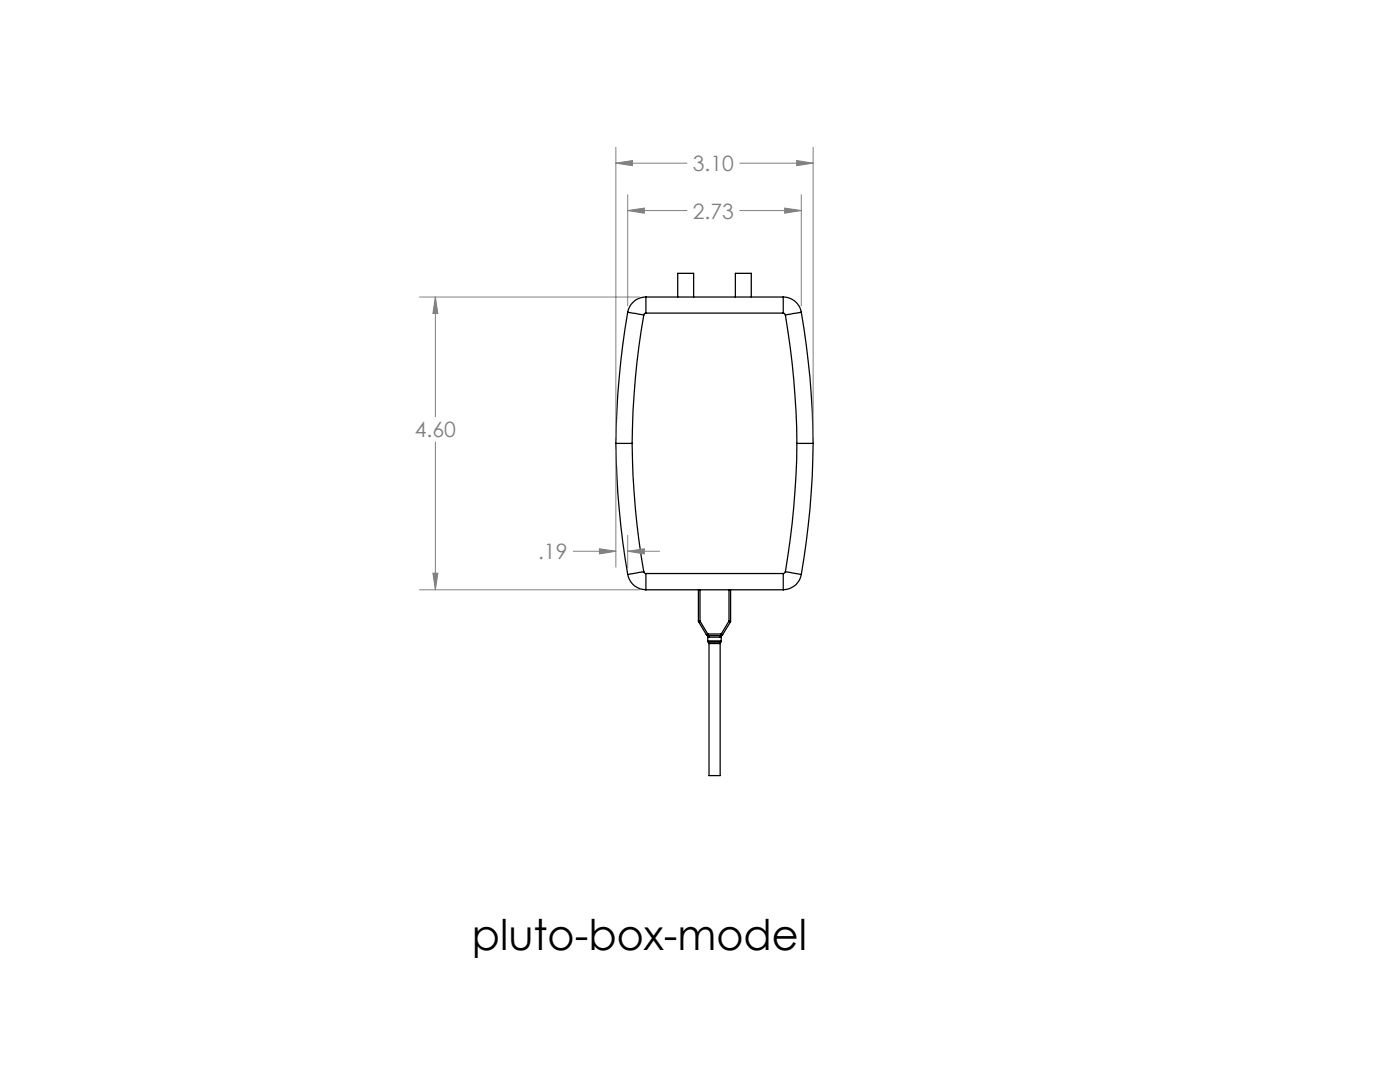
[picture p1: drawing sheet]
<svg xmlns="http://www.w3.org/2000/svg" width="279mm" height="216mm" viewBox="0 0 279 216" stroke-linecap="round" stroke-linejoin="round" font-family="sans-serif">
<g fill="none" stroke="#000" stroke-width=".25">
<path d="M128.9 59.3a3.6 3.6 0 0 0-3.6 3M128.9 59.3v3.2M128.9 59.3h27.4M135.3 59.3v-4.8h3.1v4.8M146.8 59.3v-4.8h3.1v4.8M156.3 59.3v3.2M156.3 59.3a3.6 3.6 0 0 1 3.6 3M125.3 62.3a167.7 167.7 0 0 0-2.4 26.2M125.3 62.3l3.2 .6M128.5 62.9a155.3 155.3 0 0 0-2.3 25.6M128.9 62.5l-.3 .1-.1 .3M128.9 62.5h27.4"/>
<path d="M156.3 62.5l.4 .4M156.7 62.9a160.5 160.5 0 0 1 2.3 25.6M159.9 62.3l-3.2 .6M159.9 62.3a157 157 0 0 1 2.4 26.2M122.9 88.5a167.7 167.7 0 0 0 2.4 26.1M122.9 88.5h3.3M126.2 88.5a156.2 156.2 0 0 0 2.3 25.6M159 88.5h3.3M159 88.5a161.5 161.5 0 0 1-2.3 25.6M162.3 88.5a157 157 0 0 1-2.4 26.1M125.3 114.6a3.7 3.7 0 0 0 3.6 3.1M128.5 114.1l-3.2 .5"/>
<path d="M128.5 114.1l.4 .3M128.9 114.4v3.3M128.9 114.4h27.4M128.9 117.7h27.4M139.4 117.7v6.2M139.7 117.7v6.2M145.5 117.7v6.2M145.8 117.7v6.2M156.3 114.4v3.3M156.7 114.1l3.2 .5M156.7 114.1l-.4 .3M159.9 114.6a3.6 3.6 0 0 1-3.6 3.1"/>
<path d="M139.4 123.9l.1 .2M139.4 123.9h.3M139.5 124.1l1.5 2.5M139.7 123.9l-.2 .2M139.7 123.9l1.6 2.6M141 126.6l.3 .2M141.1 126.8l.2 .2M141.1 126.8h.1M141.3 127.9l.1 .2M141.3 126.5l-.3 .1M141.3 126.5v.3M141.3 126.8l.2 .3"/>
<path d="M141.3 127l.2 .1M141.3 127.9h2.6M141.3 127v.9M141.3 126.8h2.6M141.3 126.5h2.6M141.4 128.1l.1 .3M141.4 128.1h2.4M141.5 127.1h2.2M141.5 128.4v26.4h2.2v-26.4M141.5 128.4h2.2M143.7 127.1l.2-.1v.9M143.8 128.1l-.1 .3"/>
<path d="M143.9 127.9l-.1 .2M143.9 126.5v.3M143.9 126.5l.3 .1M143.9 126.8l-.2 .3M144.1 126.8l-.1 .2M144.2 126.6l-.3 .2M145.5 123.9h.3M145.5 123.9l.3 .2M145.5 123.9l-1.6 2.6M145.8 124.1l-1.6 2.5M145.8 123.9v.2"/>
</g>
<g fill="none" stroke="#808080" stroke-width=".2">
<path d="M122.9 29.4v57.8M122.9 32.6h14.2M122.9 32.6l3.3-.6v1.1zM125.3 38.8v22.2M147.6 32.6h14.7M159 32l3.3 .6-3.3 .5zM159.9 38.8v22.2M162.3 29.4v57.8M83.7 59.3h43.9M86.9 59.3v23.8M86.9 59.3l.5 3.2h-1zM125.3 42h11.8"/>
<path d="M125.3 42l3.3-.5v1zM147.6 42h12.3M156.6 41.5l3.3 .5-3.3 .5zM86.9 88.2v29.5M122.9 89.7v23.5M83.7 117.7h43.9M86.4 114.4h1l-.5 3.3zM114.4 110h8.5M119.6 109.5l3.3 .5-3.3 .5zM125.3 106.8v6.5M125.3 110h6.3M125.3 110l3.3-.5v1z"/>
</g>
<path d="M86.9 59.3l.5 3.2h-1zM86.4 114.4h1l-.5 3.3zM122.9 32.6l3.3-.6v1.1zM159 32l3.3 .6-3.3 .5zM125.3 110l3.3-.5v1zM119.6 109.5l3.3 .5-3.3 .5zM125.3 42l3.3-.5v1zM156.6 41.5l3.3 .5-3.3 .5z" fill="#808080"/>
<text font-size="8.5" x="94.2" y="189.5">pluto-box-model</text>
<g font-size="4.2" fill="#808080">
<text x="138.3" y="34.1">3.10</text>
<text x="138.3" y="43.6">2.73</text>
<text x="82.8" y="87.3">4.60</text>
<text x="107.4" y="111.6">.19</text>
</g>
</svg>
